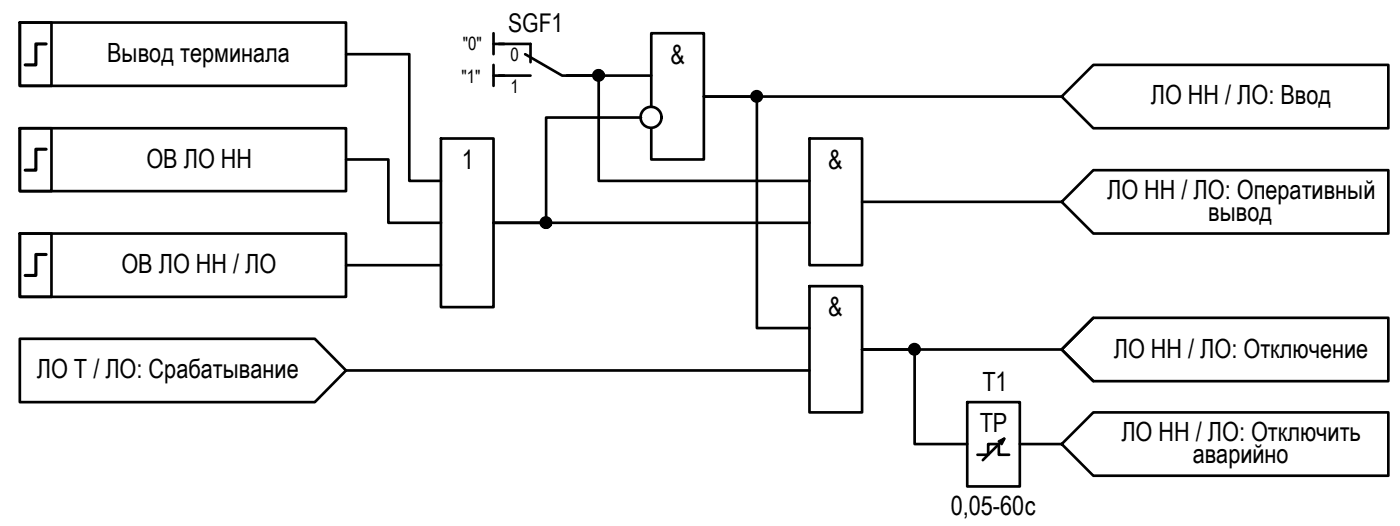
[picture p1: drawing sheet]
<svg xmlns="http://www.w3.org/2000/svg" width="133mm" height="50mm" viewBox="0 0 133 50" stroke-linecap="round" stroke-linejoin="round" font-family="sans-serif">
<!-- layer: 0 -->
<g fill="none" stroke="#000" stroke-width=".25">
<path d="M1.9 12.2h3v5.9h-3zM1.9 12.2h31v5.9h-31zM1.9 2.1h3v6h-3zM1.9 2.1h31v6h-31zM32.9 15.1h4v6h5M32.9 5.1h6v12.1h3M41.9 13.1h5v16h-5zM46.9 3.2v1.9M46.9 6.2v1.9M46.9 4.2h1M46.9 7.2h1M60.9 11.2h-9v9.9h-5h30"/>
<path d="M61.9 7.2h-8h3v10h20M61.9 10.1v-6.9h5v11.9h-5v-2.9M76.9 13.1h5v12.1h-5zM81.9 19.2h19M100.9 9.2l3-3h28v6h-28zM100.9 9.2h-34h5v21.9h5M100.9 19.2l3-3h28v6h-28zM1.9 32.2h28l3 3-3 3h-28zM1.9 22.2h3v6h-3zM1.9 22.2h31v6h-31zM32.9 35.2h44M32.9 25.2h9"/>
<path d="M76.9 27.2h5v11.9h-5zM91.9 38.2h5v8h-5zM100.9 33.2l3-3h28v6h-28zM100.9 33.2h-19h5v8.9h5M103.9 30.2l-3 3 3 3M92.9 43.2h1v-1.1h1v1.1h1M94.9 41.9l.5-.3-.3 .5M95.4 41.6l-2 2.1M96.9 42.1h4l3-3h28v6h-28l-3-3"/>
<circle cx="56.9" cy="7.2" r=".49"/>
<circle cx="61.8" cy="11.1" r=".99"/>
<circle cx="71.9" cy="9.1" r=".49"/>
<circle cx="51.9" cy="21.1" r=".49"/>
<circle cx="86.9" cy="33.1" r=".49"/>
</g>
<g fill="#000" stroke="#000" stroke-width=".09">
<path d="M56.8 7.6h.2zM56.8 6.7h.2zM71.8 9.6h.2zM71.8 8.7h.1zM51.5 21.5h.8zM51.8 20.7l.1-.1zM86.6 33.5h.6zM86.7 33.6h.3zM86.8 33.6h.2zM86.8 32.7h.1z"/>
<path d="M56.8 7.6h.2zM56.8 7.6h.2z"/>
<path d="M56.8 6.7h.2zM56.8 6.7h.2z"/>
<path d="M56.8 6.7h.2zM56.7 6.7h.3z"/>
<path d="M56.7 6.7h.4zM56.7 6.7h.4z"/>
<path d="M56.7 7.6h.3zM56.7 7.6h.3z"/>
<path d="M56.7 6.7h.4zM56.6 6.7h.5z"/>
<path d="M56.7 7.6h.4zM56.7 7.6h.3z"/>
<path d="M56.6 6.7l.6 .1zM56.6 6.8h.6z"/>
<path d="M56.6 7.6h.5zM56.6 7.6h.5z"/>
<path d="M56.6 6.8h.6zM56.6 6.8h.6z"/>
<path d="M56.6 7.6h.6zM56.6 7.6h.5z"/>
<path d="M56.6 6.8h.7zM56.5 6.8h.8z"/>
<path d="M56.6 7.5h.6zM56.6 7.5l.6 .1z"/>
<path d="M56.5 6.8h.8zM56.5 6.8h.8z"/>
<path d="M56.5 6.8l.8 .1zM56.5 6.8l.8 .1z"/>
<path d="M56.5 7.5h.8zM56.5 7.5h.8z"/>
<path d="M56.5 7.5h.8zM56.5 7.5h.7z"/>
<path d="M56.5 6.9h.8zM56.5 6.9h.8z"/>
<path d="M56.5 7.4h.8zM56.5 7.4l.8 .1z"/>
<path d="M56.5 6.9l.8 .1zM56.5 6.9l.8 .1z"/>
<path d="M56.4 7h1zM56.4 7h1z"/>
<path d="M56.4 7.3l.9 .1zM56.4 7.3l.9 .1z"/>
<path d="M56.5 7.4h.8zM56.5 7.4h.8z"/>
<path d="M56.4 7h1zM56.4 7h1z"/>
<path d="M56.4 7l1 .1zM56.4 7l1 .1z"/>
<path d="M56.4 7.1l1 .1v-.1zM56.4 7.1l1 .1h-1z"/>
<path d="M56.4 7.2h1zM56.4 7.2h1z"/>
<path d="M56.4 7.2l1 .1zM56.4 7.2l1 .1z"/>
<path d="M56.4 7.3h1zM56.4 7.3h1z"/>
<path d="M56.4 7.3h1zM56.4 7.3h.9z"/>
<path d="M71.8 9.6h.1zM71.8 9.6h.1z"/>
<path d="M71.8 8.7h.2zM71.8 8.7h.2z"/>
<path d="M71.8 8.7h.2zM71.8 8.7h.2z"/>
<path d="M71.7 8.7h.4zM71.7 8.7h.4z"/>
<path d="M71.7 9.6h.3zM71.7 9.6h.3z"/>
<path d="M71.7 8.7h.4zM71.7 8.7h.4z"/>
<path d="M71.7 9.6h.4zM71.7 9.6h.3z"/>
<path d="M71.6 8.7h.6zM71.6 8.7h.6z"/>
<path d="M71.6 9.6h.5zM71.6 9.6h.5z"/>
<path d="M71.6 8.7l.6 .1zM71.6 8.7l.6 .1z"/>
<path d="M71.6 9.5h.6zM71.6 9.5l.5 .1z"/>
<path d="M71.6 8.8h.6zM71.6 8.8h.6z"/>
<path d="M71.6 9.5h.6zM71.6 9.5h.6z"/>
<path d="M71.5 8.8h.8zM71.5 8.8h.8z"/>
<path d="M71.5 9.5h.7zM71.5 9.5h.7z"/>
<path d="M71.5 8.8l.8 .1zM71.5 8.8l.8 .1z"/>
<path d="M71.5 8.9h.8zM71.5 8.9h.8z"/>
<path d="M71.5 9.4l.8 .1zM71.5 9.4l.8 .1z"/>
<path d="M71.5 9.5h.8zM71.5 9.5h.7z"/>
<path d="M71.4 8.9l.9 .1zM71.4 8.9l.9 .1z"/>
<path d="M71.4 9h1zM71.4 9h1z"/>
<path d="M71.4 9.3l.9 .1zM71.4 9.3l.9 .1z"/>
<path d="M71.4 9.4h.9zM71.4 9.4h.9z"/>
<path d="M71.4 9l1 .1v-.1zM71.4 9l1 .1h-1z"/>
<path d="M71.4 9.1h1zM71.4 9.1h1z"/>
<path d="M71.4 9.1l1 .1zM71.4 9.1l1 .1z"/>
<path d="M71.4 9.2h1zM71.4 9.2h1z"/>
<path d="M71.4 9.2h1zM71.4 9.2h1z"/>
<path d="M71.4 9.2l1 .1zM71.4 9.2l1 .1z"/>
<path d="M71.4 9.3h1zM71.4 9.3h.9z"/>
<path d="M51.8 21.7h.1zM51.8 21.7h.1zM51.8 21.7h.2z"/>
<path d="M51.8 20.7h.2zM51.8 20.7h.2z"/>
<path d="M51.8 20.7h.2zM51.7 20.7h.3z"/>
<path d="M51.7 20.7h.4zM51.7 20.7h.4z"/>
<path d="M51.7 21.6h.3zM51.7 21.6l.3 .1z"/>
<path d="M51.7 20.7h.4zM51.7 20.7h.4z"/>
<path d="M51.7 21.6h.4zM51.7 21.6h.3z"/>
<path d="M51.6 20.7l.6 .1zM51.6 20.7l.6 .1z"/>
<path d="M51.6 21.6h.5zM51.6 21.6h.5z"/>
<path d="M51.6 20.8h.6zM51.5 20.8h.7z"/>
<path d="M51.6 21.6h.6zM51.6 21.6h.5z"/>
<path d="M51.5 20.8h.8zM51.5 20.8h.8z"/>
<path d="M51.5 21.5h.7zM51.5 21.5l.7 .1z"/>
<path d="M51.5 20.8h.8zM51.5 20.8h.8z"/>
<path d="M51.5 20.8l.8 .1zM51.5 20.8l.8 .1z"/>
<path d="M51.5 21.5h.8zM51.5 21.5h.7z"/>
<path d="M51.5 20.9h.8zM51.5 20.9h.8z"/>
<path d="M51.5 21.4h.8zM51.5 21.4l.8 .1zM51.5 21.5h.8z"/>
<path d="M51.5 20.9l.8 .1zM51.5 20.9l.8 .1z"/>
<path d="M51.4 21h.9zM51.4 21h.9z"/>
<path d="M51.4 21l1 .1zM51.4 21l1 .1z"/>
<path d="M51.4 21.3l.9 .1zM51.4 21.3l.9 .1z"/>
<path d="M51.4 21.4h.9zM51.4 21.4h.9z"/>
<path d="M51.5 21.4h.8zM51.5 21.4h.8z"/>
<path d="M51.4 21.1h1zM51.4 21.1h1z"/>
<path d="M51.4 21.1h1zM51.4 21.1h1z"/>
<path d="M51.4 21.1l1 .1zM51.4 21.1l1 .1z"/>
<path d="M51.4 21.2h1zM51.4 21.2h1z"/>
<path d="M51.4 21.2l.9 .1 .1-.1zM51.4 21.2l.9 .1h-.9z"/>
<path d="M86.8 33.6h.1zM86.8 33.6h.1z"/>
<path d="M86.8 32.7h.2zM86.8 32.7h.2z"/>
<path d="M86.8 32.7h.2zM86.8 32.7h.2z"/>
<path d="M86.7 32.7h.4zM86.7 32.7h.4z"/>
<path d="M86.7 32.7h.4zM86.6 32.7h.5z"/>
<path d="M86.7 33.6h.4zM86.7 33.6h.3zM86.7 33.6h.3z"/>
<path d="M86.6 32.7h.6zM86.6 32.7h.6z"/>
<path d="M86.6 33.6h.5zM86.6 33.6h.5z"/>
<path d="M86.6 32.7l.6 .1zM86.6 32.7l.6 .1z"/>
<path d="M86.6 32.8h.6zM86.6 32.8h.6z"/>
<path d="M86.6 33.5h.6zM86.6 33.5l.5 .1z"/>
<path d="M86.5 32.8h.8zM86.5 32.8h.8z"/>
<path d="M86.5 33.5h.7zM86.5 33.5h.7zM86.6 33.5h.6z"/>
<path d="M86.5 32.8l.8 .1zM86.5 32.8l.8 .1z"/>
<path d="M86.5 33.5h.8zM86.5 33.5h.7z"/>
<path d="M86.5 32.9h.8zM86.4 32.9h.9z"/>
<path d="M86.4 32.9l1 .1zM86.4 32.9l1 .1z"/>
<path d="M86.4 33.4h.9zM86.4 33.4h.9z"/>
<path d="M86.5 33.4h.8zM86.5 33.4l.8 .1z"/>
<path d="M86.4 33h1zM86.4 33h1z"/>
<path d="M86.4 33h1zM86.4 33h1z"/>
<path d="M86.4 33l1 .1v-.1zM86.4 33l1 .1h-1z"/>
<path d="M86.4 33.1l1 .1zM86.4 33.1l1 .1z"/>
<path d="M86.4 33.2l1 .1zM86.4 33.2l1 .1z"/>
<path d="M86.4 33.3h1zM86.4 33.3h1z"/>
<path d="M86.4 33.3h1zM86.4 33.3h1z"/>
<path d="M86.4 33.3h1zM86.4 33.3l.9 .1z"/>
<path d="M86.4 33.2h1zM86.4 33.2h1z"/>
</g>
<path d="M47.4 4.2h3v1.7M47.4 7.2h3M49.9 5.1l3.5 2.1h3" fill="none" stroke="#000" stroke-width=".25"/>
<!-- layer: 0 -->
<path d="M4.4 14.2h-1v2h-1M4.4 4.2h-1v2h-1M4.4 24.2h-1v1.9h-1" fill="none" stroke="#000" stroke-width=".3"/>
<g font-size="2.5">
<text x="10.2" y="5.9">Вывод терминала</text>
<text x="63.7" y="6">&amp;</text>
<text x="109.3" y="9.9">ЛО НН / ЛО: Ввод</text>
<text x="13.9" y="15.9">ОВ ЛО НН</text>
<text x="43.9" y="16.1">1</text>
<text x="78.7" y="16.1">&amp;</text>
<text x="105.2" y="18.9">ЛО НН / ЛО: Оперативный</text>
<text x="114.8" y="21">вывод</text>
<text x="11.5" y="25.9">ОВ ЛО НН / ЛО</text>
<text x="3.5" y="35.9">ЛО Т / ЛО: Срабатывание</text>
<text x="78.7" y="30">&amp;</text>
<text x="105.8" y="33.9">ЛО НН / ЛО: Отключение</text>
<text x="93.1" y="41">TP</text>
<text x="93.3" y="37.1">T1</text>
<text x="106.5" y="41.9">ЛО НН / ЛО: Отключить</text>
<text x="113.3" y="44">аварийно</text>
<text x="90.3" y="48.9">0,05-60с</text>
</g>
<text font-size="2.4" x="48.3" y="3">SGF1</text>
<g font-size="1.7">
<text x="44" y="4.8">&quot;0&quot;</text>
<text x="48.5" y="5.8">0</text>
<text x="43.8" y="7.9">&quot;1&quot;</text>
<text x="48.5" y="8.8">1</text>
</g>
</svg>
